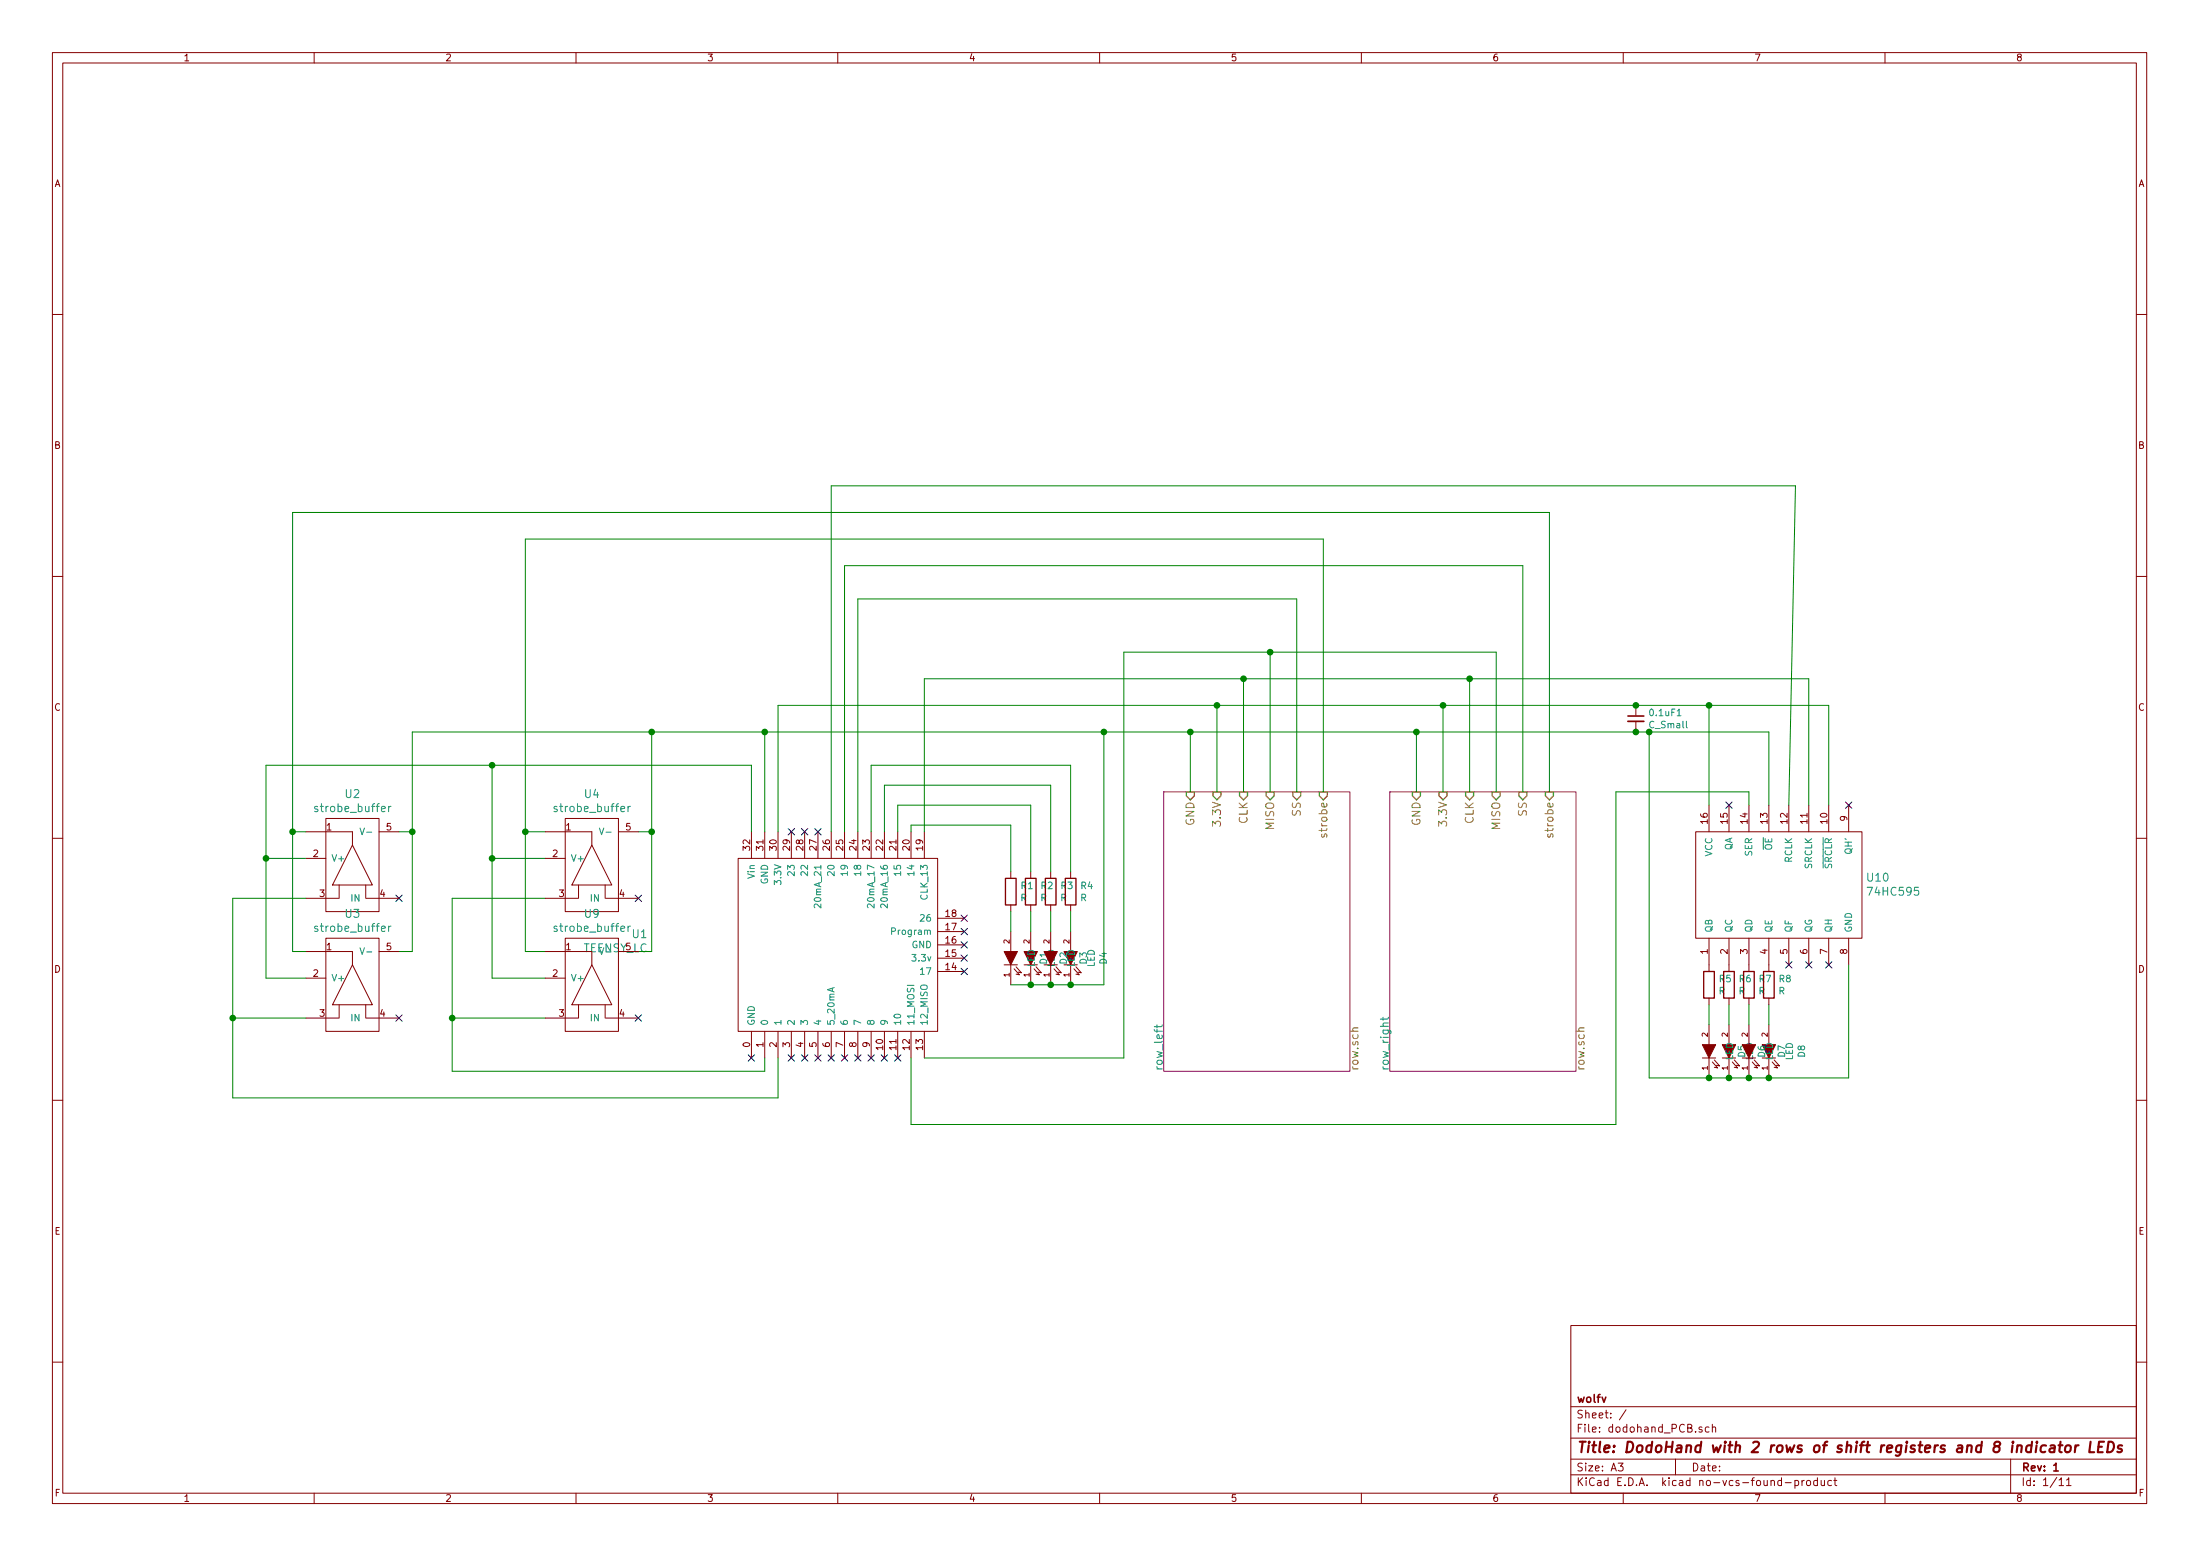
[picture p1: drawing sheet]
EESchema Schematic File Version 2
LIBS:dodohand_PCB-rescue
LIBS:power
LIBS:device
LIBS:transistors
LIBS:conn
LIBS:linear
LIBS:regul
LIBS:74xx
LIBS:cmos4000
LIBS:adc-dac
LIBS:memory
LIBS:xilinx
LIBS:microcontrollers
LIBS:dsp
LIBS:microchip
LIBS:analog_switches
LIBS:motorola
LIBS:texas
LIBS:intel
LIBS:audio
LIBS:interface
LIBS:digital-audio
LIBS:philips
LIBS:display
LIBS:cypress
LIBS:siliconi
LIBS:opto
LIBS:atmel
LIBS:contrib
LIBS:valves
LIBS:DH_component
LIBS:strobe_buffer
LIBS:dodohand_PCB-cache
EELAYER 25 0
EELAYER END
$Descr A3 16535 11693
encoding utf-8
Sheet 1 11
Title "DodoHand with 2 rows of shift registers and 8 indicator LEDs"
Date ""
Rev "1"
Comp "wolfv"
Comment1 ""
Comment2 ""
Comment3 ""
Comment4 ""
$EndDescr
$Comp
L TEENSY_LC U1
U 1 1
P 6500 7100
F 0 "U1" V 6578 8728 60  0000 L CNN
F 1 "TEENSY_LC" V 6472 8728 60  0000 L CNN
F 2 "" H 6700 7100 60  0000 C CNN
F 3 "" H 6700 7100 60  0000 C CNN
	1    6500 7100
	0    -1   -1   0   
$EndComp
$Sheet
S 8750 5950 1400 2100
U 5809DAC4
F0 "row_left" 60
F1 "row.sch" 60
F2 "GND" I T 8950 5950 60 
F3 "3.3V" I T 9150 5950 60 
F4 "CLK" I T 9350 5950 60 
F5 "SS" I T 9750 5950 60 
F6 "MISO" I T 9550 5950 60 
F7 "strobe" I T 9950 5950 60 
$EndSheet
NoConn ~ 5950 6250
NoConn ~ 6050 6250
NoConn ~ 6750 7950
NoConn ~ 6150 6250
NoConn ~ 7250 6900
NoConn ~ 7250 7000
NoConn ~ 7250 7100
NoConn ~ 7250 7200
NoConn ~ 7250 7300
NoConn ~ 5650 7950
NoConn ~ 5950 7950
NoConn ~ 6050 7950
NoConn ~ 6150 7950
NoConn ~ 6250 7950
NoConn ~ 6350 7950
NoConn ~ 6450 7950
NoConn ~ 6550 7950
$Sheet
S 10450 5950 1400 2100
U 580AEA89
F0 "row_right" 60
F1 "row.sch" 60
F2 "GND" I T 10650 5950 60 
F3 "3.3V" I T 10850 5950 60 
F4 "CLK" I T 11050 5950 60 
F5 "SS" I T 11450 5950 60 
F6 "MISO" I T 11250 5950 60 
F7 "strobe" I T 11650 5950 60 
$EndSheet
$Comp
L LED D8
U 1 1
P 13300 7900
F 0 "D8" H 13300 7655 50  0000 C CNN
F 1 "LED" H 13300 7746 50  0000 C CNN
F 2 "" H 13300 7900 50  0000 C CNN
F 3 "" H 13300 7900 50  0000 C CNN
	1    13300 7900
	0    -1   -1   0   
$EndComp
$Comp
L LED D6
U 1 1
P 13000 7900
F 0 "D6" H 13000 7655 50  0000 C CNN
F 1 "LED" H 13000 7746 50  0000 C CNN
F 2 "" H 13000 7900 50  0000 C CNN
F 3 "" H 13000 7900 50  0000 C CNN
	1    13000 7900
	0    -1   -1   0   
$EndComp
$Comp
L LED D5
U 1 1
P 12850 7900
F 0 "D5" H 12850 7655 50  0000 C CNN
F 1 "LED" H 12850 7746 50  0000 C CNN
F 2 "" H 12850 7900 50  0000 C CNN
F 3 "" H 12850 7900 50  0000 C CNN
	1    12850 7900
	0    -1   -1   0   
$EndComp
$Comp
L LED D7
U 1 1
P 13150 7900
F 0 "D7" H 13150 7655 50  0000 C CNN
F 1 "LED" H 13150 7746 50  0000 C CNN
F 2 "" H 13150 7900 50  0000 C CNN
F 3 "" H 13150 7900 50  0000 C CNN
	1    13150 7900
	0    -1   -1   0   
$EndComp
$Comp
L 74HC595-RESCUE-dodohand_PCB U10
U 1 1
P 13400 6650
F 0 "U10" V 13453 6022 60  0000 R CNN
F 1 "74HC595" V 13347 6022 60  0000 R CNN
F 2 "" H 13600 6650 60  0001 C CNN
F 3 "" H 13600 6650 60  0001 C CNN
	1    13400 6650
	0    -1   -1   0   
$EndComp
NoConn ~ 6650 7950
$Comp
L R R5
U 1 1
P 12850 7400
F 0 "R5" H 12920 7446 50  0000 L CNN
F 1 "R" H 12920 7355 50  0000 L CNN
F 2 "" V 12780 7400 50  0000 C CNN
F 3 "" H 12850 7400 50  0000 C CNN
	1    12850 7400
	1    0    0    -1  
$EndComp
$Comp
L R R6
U 1 1
P 13000 7400
F 0 "R6" H 13070 7446 50  0000 L CNN
F 1 "R" H 13070 7355 50  0000 L CNN
F 2 "" V 12930 7400 50  0000 C CNN
F 3 "" H 13000 7400 50  0000 C CNN
	1    13000 7400
	1    0    0    -1  
$EndComp
$Comp
L R R7
U 1 1
P 13150 7400
F 0 "R7" H 13220 7446 50  0000 L CNN
F 1 "R" H 13220 7355 50  0000 L CNN
F 2 "" V 13080 7400 50  0000 C CNN
F 3 "" H 13150 7400 50  0000 C CNN
	1    13150 7400
	1    0    0    -1  
$EndComp
$Comp
L R R8
U 1 1
P 13300 7400
F 0 "R8" H 13370 7446 50  0000 L CNN
F 1 "R" H 13370 7355 50  0000 L CNN
F 2 "" V 13230 7400 50  0000 C CNN
F 3 "" H 13300 7400 50  0000 C CNN
	1    13300 7400
	1    0    0    -1  
$EndComp
NoConn ~ 13450 7250
NoConn ~ 13600 7250
NoConn ~ 13750 7250
NoConn ~ 13900 6050
NoConn ~ 13000 6050
$Comp
L LED D4
U 1 1
P 8050 7200
F 0 "D4" H 8050 6955 50  0000 C CNN
F 1 "LED" H 8050 7046 50  0000 C CNN
F 2 "" H 8050 7200 50  0000 C CNN
F 3 "" H 8050 7200 50  0000 C CNN
	1    8050 7200
	0    -1   -1   0   
$EndComp
$Comp
L LED D2
U 1 1
P 7750 7200
F 0 "D2" H 7750 6955 50  0000 C CNN
F 1 "LED" H 7750 7046 50  0000 C CNN
F 2 "" H 7750 7200 50  0000 C CNN
F 3 "" H 7750 7200 50  0000 C CNN
	1    7750 7200
	0    -1   -1   0   
$EndComp
$Comp
L LED D1
U 1 1
P 7600 7200
F 0 "D1" H 7600 6955 50  0000 C CNN
F 1 "LED" H 7600 7046 50  0000 C CNN
F 2 "" H 7600 7200 50  0000 C CNN
F 3 "" H 7600 7200 50  0000 C CNN
	1    7600 7200
	0    -1   -1   0   
$EndComp
$Comp
L LED D3
U 1 1
P 7900 7200
F 0 "D3" H 7900 6955 50  0000 C CNN
F 1 "LED" H 7900 7046 50  0000 C CNN
F 2 "" H 7900 7200 50  0000 C CNN
F 3 "" H 7900 7200 50  0000 C CNN
	1    7900 7200
	0    -1   -1   0   
$EndComp
$Comp
L R R1
U 1 1
P 7600 6700
F 0 "R1" H 7670 6746 50  0000 L CNN
F 1 "R" H 7670 6655 50  0000 L CNN
F 2 "" V 7530 6700 50  0000 C CNN
F 3 "" H 7600 6700 50  0000 C CNN
	1    7600 6700
	1    0    0    -1  
$EndComp
$Comp
L R R2
U 1 1
P 7750 6700
F 0 "R2" H 7820 6746 50  0000 L CNN
F 1 "R" H 7820 6655 50  0000 L CNN
F 2 "" V 7680 6700 50  0000 C CNN
F 3 "" H 7750 6700 50  0000 C CNN
	1    7750 6700
	1    0    0    -1  
$EndComp
$Comp
L R R3
U 1 1
P 7900 6700
F 0 "R3" H 7970 6746 50  0000 L CNN
F 1 "R" H 7970 6655 50  0000 L CNN
F 2 "" V 7830 6700 50  0000 C CNN
F 3 "" H 7900 6700 50  0000 C CNN
	1    7900 6700
	1    0    0    -1  
$EndComp
$Comp
L R R4
U 1 1
P 8050 6700
F 0 "R4" H 8120 6746 50  0000 L CNN
F 1 "R" H 8120 6655 50  0000 L CNN
F 2 "" V 7980 6700 50  0000 C CNN
F 3 "" H 8050 6700 50  0000 C CNN
	1    8050 6700
	1    0    0    -1  
$EndComp
NoConn ~ 4800 6750
NoConn ~ 3000 6750
NoConn ~ 4800 7650
Wire Wire Line
	2000 5750 5650 5750
Wire Wire Line
	9750 4500 9750 5950
Wire Wire Line
	11450 4250 11450 5950
Wire Wire Line
	11650 3850 11650 5950
Wire Wire Line
	6350 4250 11450 4250
Wire Wire Line
	6350 6250 6350 4250
Connection ~ 8950 5500
Connection ~ 9150 5300
Connection ~ 9350 5100
Connection ~ 9550 4900
Wire Wire Line
	11250 4900 11250 5950
Wire Wire Line
	11050 5100 11050 5950
Wire Wire Line
	10850 5300 10850 5950
Wire Wire Line
	10650 5500 10650 5950
Wire Wire Line
	5750 5500 5750 6250
Connection ~ 5750 5500
Wire Wire Line
	9950 4050 9950 5950
Wire Wire Line
	9550 4900 9550 5950
Wire Wire Line
	8450 4900 11250 4900
Wire Wire Line
	8450 7950 8450 4900
Wire Wire Line
	6950 7950 8450 7950
Wire Wire Line
	6450 4500 9750 4500
Wire Wire Line
	6450 6250 6450 4500
Wire Wire Line
	9350 5100 9350 5950
Wire Wire Line
	6950 5100 13600 5100
Wire Wire Line
	6950 6250 6950 5100
Wire Wire Line
	9150 5300 9150 5950
Wire Wire Line
	5850 6250 5850 5300
Wire Wire Line
	8950 5500 8950 5950
Wire Wire Line
	6650 6250 6650 5900
Wire Wire Line
	6650 5900 7900 5900
Wire Wire Line
	6550 6250 6550 5750
Wire Wire Line
	6550 5750 8050 5750
Connection ~ 10650 5500
Wire Wire Line
	13600 5100 13600 6050
Connection ~ 11050 5100
Wire Wire Line
	13150 6050 13150 5950
Wire Wire Line
	13150 5950 12150 5950
Wire Wire Line
	12150 5950 12150 8450
Wire Wire Line
	12150 8450 6850 8450
Wire Wire Line
	6850 8450 6850 7950
Wire Wire Line
	12400 8100 13900 8100
Connection ~ 13150 8100
Connection ~ 13000 8100
Connection ~ 12850 8100
Wire Wire Line
	6250 6250 6250 3650
Wire Wire Line
	6250 3650 13500 3650
Wire Wire Line
	13500 3650 13450 6050
Wire Wire Line
	3100 5500 13300 5500
Wire Wire Line
	12400 5500 12400 8100
Wire Wire Line
	13900 8100 13900 7250
Connection ~ 13300 8100
Wire Wire Line
	13300 5500 13300 6050
Connection ~ 12400 5500
Wire Wire Line
	13300 7550 13300 7700
Wire Wire Line
	13150 7550 13150 7700
Wire Wire Line
	13000 7550 13000 7700
Wire Wire Line
	12850 7550 12850 7700
Wire Wire Line
	8050 6850 8050 7000
Wire Wire Line
	7900 6850 7900 7000
Wire Wire Line
	7750 6850 7750 7000
Wire Wire Line
	7600 6850 7600 7000
Wire Wire Line
	7750 6050 7750 6550
Wire Wire Line
	7900 5900 7900 6550
Wire Wire Line
	8050 5750 8050 6550
Wire Wire Line
	8300 7400 8300 5500
Wire Wire Line
	7600 7400 8300 7400
Connection ~ 8300 5500
Connection ~ 8050 7400
Connection ~ 7900 7400
Connection ~ 7750 7400
Wire Wire Line
	7750 6050 6750 6050
Wire Wire Line
	6750 6050 6750 6250
Wire Wire Line
	13750 5300 13750 6050
Connection ~ 10850 5300
Wire Wire Line
	12850 5300 12850 6050
Connection ~ 12850 5300
Wire Wire Line
	11650 3850 2200 3850
Wire Wire Line
	2200 3850 2200 7150
Wire Wire Line
	9950 4050 3950 4050
Wire Wire Line
	3950 4050 3950 7150
Wire Wire Line
	7600 6550 7600 6200
Wire Wire Line
	7600 6200 6850 6200
Wire Wire Line
	6850 6200 6850 6250
Wire Wire Line
	4900 5500 4900 7150
Wire Wire Line
	5650 5750 5650 6250
Wire Wire Line
	3700 5750 3700 7350
Wire Wire Line
	3700 6450 4100 6450
Wire Wire Line
	3400 6750 3400 8050
Wire Wire Line
	3400 8050 5750 8050
Wire Wire Line
	5750 8050 5750 7950
Wire Wire Line
	3400 6750 4100 6750
Wire Wire Line
	3400 7650 4100 7650
Connection ~ 3400 7650
Wire Wire Line
	3950 6250 4100 6250
Wire Wire Line
	3700 7350 4100 7350
Connection ~ 3700 6450
Wire Wire Line
	3950 7150 4100 7150
Connection ~ 3950 6250
Wire Wire Line
	4800 6250 4900 6250
Connection ~ 4900 6250
Wire Wire Line
	4900 7150 4800 7150
Wire Wire Line
	5850 7950 5850 8250
Wire Wire Line
	5850 8250 1750 8250
Wire Wire Line
	1750 8250 1750 6750
Wire Wire Line
	1750 6750 2300 6750
Wire Wire Line
	1750 7650 2300 7650
Connection ~ 1750 7650
Wire Wire Line
	3100 5500 3100 7150
Wire Wire Line
	3100 7150 3000 7150
Connection ~ 4900 5500
Wire Wire Line
	3000 6250 3100 6250
Connection ~ 3100 6250
NoConn ~ 3000 7650
Wire Wire Line
	2000 5750 2000 7350
Wire Wire Line
	2000 7350 2300 7350
Connection ~ 3700 5750
Wire Wire Line
	2300 6450 2000 6450
Connection ~ 2000 6450
Wire Wire Line
	2200 6250 2300 6250
Wire Wire Line
	2200 7150 2300 7150
Connection ~ 2200 6250
Wire Wire Line
	5850 5300 13750 5300
$Comp
L C_Small 0.1uF1
U 1 1
P 12300 5400
F 0 "0.1uF1" H 12392 5446 50  0000 L CNN
F 1 "C_Small" H 12392 5355 50  0000 L CNN
F 2 "" H 12300 5400 50  0000 C CNN
F 3 "" H 12300 5400 50  0000 C CNN
	1    12300 5400
	1    0    0    -1  
$EndComp
Connection ~ 12300 5300
Connection ~ 12300 5500
$Comp
L strobe_buffer U2
U 1 1
P 2650 6650
F 0 "U2" H 2650 7337 60  0000 C CNN
F 1 "strobe_buffer" H 2650 7231 60  0000 C CNN
F 2 "" H 2650 6650 60  0001 C CNN
F 3 "" H 2650 6650 60  0001 C CNN
	1    2650 6650
	1    0    0    -1  
$EndComp
$Comp
L strobe_buffer U3
U 1 1
P 2650 7550
F 0 "U3" H 2650 8237 60  0000 C CNN
F 1 "strobe_buffer" H 2650 8131 60  0000 C CNN
F 2 "" H 2650 7550 60  0001 C CNN
F 3 "" H 2650 7550 60  0001 C CNN
	1    2650 7550
	1    0    0    -1  
$EndComp
$Comp
L strobe_buffer U4
U 1 1
P 4450 6650
F 0 "U4" H 4450 7337 60  0000 C CNN
F 1 "strobe_buffer" H 4450 7231 60  0000 C CNN
F 2 "" H 4450 6650 60  0001 C CNN
F 3 "" H 4450 6650 60  0001 C CNN
	1    4450 6650
	1    0    0    -1  
$EndComp
$Comp
L strobe_buffer U9
U 1 1
P 4450 7550
F 0 "U9" H 4450 8237 60  0000 C CNN
F 1 "strobe_buffer" H 4450 8131 60  0000 C CNN
F 2 "" H 4450 7550 60  0001 C CNN
F 3 "" H 4450 7550 60  0001 C CNN
	1    4450 7550
	1    0    0    -1  
$EndComp
$EndSCHEMATC
